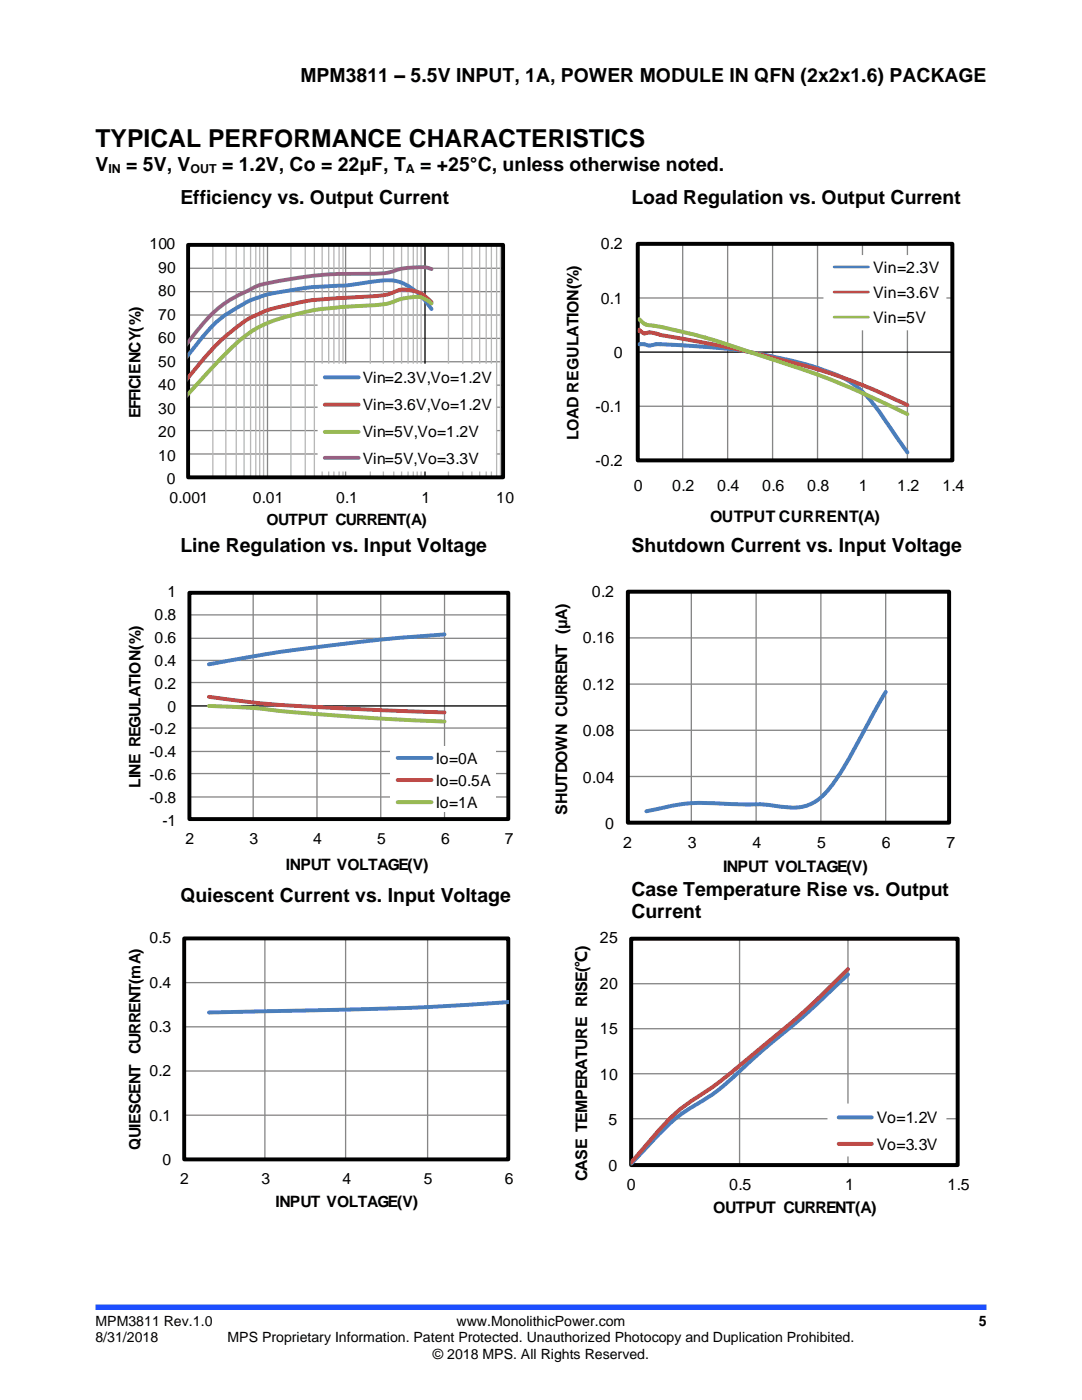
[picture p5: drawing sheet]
<svg xmlns="http://www.w3.org/2000/svg" width="216mm" height="279mm" viewBox="0 0 216 279" stroke-linecap="round" stroke-linejoin="round" font-family="sans-serif">
<path d="M19 260.9h177.8" fill="none" stroke="#1c4eff" stroke-width="1.1" stroke-linecap="butt"/>
<path d="M37.5 53.5h62.9M37.5 58.2h62.9M53.4 48.9v46.4M69 48.9v46.4M37.5 62.9h62.9M37.5 67.5h62.9M37.5 72.2h62.9M37.5 76.9h62.9M37.5 81.3h62.9M37.5 85.9h62.9M37.5 90.6h62.9M37.5 95.3v-46.4h62.9v46.4" fill="none" stroke="#868686" stroke-width=".26"/>
<g fill="none" stroke="#b7b7b7" stroke-width=".26">
<path d="M42.5 48.9v46.4M45.1 48.9v46.4M47.1 48.9v46.4M48.7 48.9v46.4M50 48.9v46.4M51 48.9v46.4M51.8 48.9v46.4M52.6 48.9v46.4M58.1 48.9v46.4M60.9 48.9v46.4M62.7 48.9v46.4M64.3 48.9v46.4"/>
<path d="M65.6 48.9v46.4M66.6 48.9v46.4M67.7 48.9v46.4M68.4 48.9v46.4M73.9 48.9v46.4M76.5 48.9v46.4M78.6 48.9v46.4M80.1 48.9v46.4M81.4 48.9v46.4M82.5 48.9v46.4M83.2 48.9v46.4M84 48.9v46.4"/>
<path d="M89.5 48.9v46.4M92.3 48.9v46.4M94.2 48.9v46.4M95.7 48.9v46.4M97 48.9v46.4M98.1 48.9v46.4M99.1 48.9v46.4M99.9 48.9v46.4"/>
</g>
<path d="M37.5 48.9h62.9v46.4h-62.9z" fill="none" stroke="#000" stroke-width=".78" stroke-linecap="butt"/>
<path d="M84.8 48.9v46.4M37.5 95.3h62.9" fill="none" stroke="#000" stroke-width=".26"/>
<path d="M86.1 61.7a11.9 11.9 0 0 0-7.5-5.7 52.9 52.9 0 0 0-9.8 1h-.9a65.2 65.2 0 0 0-15.7 2.1 27.4 27.4 0 0 0-13.7 10.5l-1.1 1.5" fill="none" stroke="#4a7ebb" stroke-width=".78"/>
<path d="M86.1 60.3a6.6 6.6 0 0 0-7-2.2 12.7 12.7 0 0 1-5.9 1.1l-5.3 .3a49.4 49.4 0 0 0-15.8 2.9 26.5 26.5 0 0 0-9.3 6.8l-5.4 6.4" fill="none" stroke="#be4b48" stroke-width=".78"/>
<path d="M86.1 60.6a4.5 4.5 0 0 0-4.3-1.2 15.1 15.1 0 0 0-4.4 1.2l-4.9 .4a54.1 54.1 0 0 0-20.1 3.9 33.4 33.4 0 0 0-9.7 8.1l-5.3 5.8" fill="none" stroke="#98b954" stroke-width=".78"/>
<path d="M86.1 53.7a6.5 6.5 0 0 0-3.7-.3 13.3 13.3 0 0 0-5 1l-4 .2a78 78 0 0 0-22 2.4l-1.2 .6a25.2 25.2 0 0 0-11.3 8.9l-1.5 2" fill="none" stroke="#7d60a0" stroke-width=".78"/>
<path d="M63.4 72.6h35.6v21.5h-35.6z" fill-rule="evenodd" fill="#fff"/>
<path d="M64.8 75.3h6.8" fill="none" stroke="#4a7ebb" stroke-width=".78"/>
<path d="M64.8 80.8h6.8" fill="none" stroke="#be4b48" stroke-width=".78"/>
<path d="M64.8 86.2h6.8" fill="none" stroke="#98b954" stroke-width=".78"/>
<path d="M64.8 91.4h6.8" fill="none" stroke="#7d60a0" stroke-width=".78"/>
<path d="M127.4 48.8h62.5v42.9h-62.5z" fill-rule="evenodd" fill="#fff"/>
<path d="M127.3 48.7h62.7v43.2h-62.7M127.3 59.5h62.7M136.2 48.7v43.2M145.2 48.7v43.2M154.2 48.7v43.2M163.1 48.7v43.2M172.1 48.7v43.2M181.1 48.7v43.2M127.3 81.1h62.7" fill="none" stroke="#868686" stroke-width=".26"/>
<path d="M127.3 48.7h62.7v43.2h-62.7z" fill="none" stroke="#000" stroke-width=".79" stroke-linecap="butt"/>
<path d="M127.3 48.7v43.2M127.3 70.3h62.7" fill="none" stroke="#000" stroke-width=".26"/>
<path d="M127.5 68.7h.8a3.9 3.9 0 0 0 2.8 0h1.3a113.1 113.1 0 0 1 27.6 3.8l1.1 .3a32.3 32.3 0 0 1 9.3 3.9 35.5 35.5 0 0 1 7.7 9.3l3 4.3" fill="none" stroke="#4a7ebb" stroke-width=".79"/>
<path d="M127.5 65.8v.3h.3l.8 .5M129.6 66.3l2.1 .5 7.1 1.3a228.4 228.4 0 0 1 29.1 7.1l6 2.4 7.2 3.2M129.6 66.4l-1 .1" fill="none" stroke="#be4b48" stroke-width=".79"/>
<path d="M127.5 63.7a3.3 3.3 0 0 0 2.9 1.3 126.5 126.5 0 0 1 21.3 5.9 172.4 172.4 0 0 1 29.4 11.8" fill="none" stroke="#98b954" stroke-width=".79"/>
<path d="M164.3 50.9h24.5v15h-24.5z" fill-rule="evenodd" fill="#fff"/>
<path d="M166.4 53.3h6.9" fill="none" stroke="#4a7ebb" stroke-width=".53"/>
<path d="M166.4 58.3h6.9" fill="none" stroke="#be4b48" stroke-width=".53"/>
<path d="M166.4 63.3h6.9" fill="none" stroke="#98b954" stroke-width=".53"/>
<g fill="none" stroke="#868686" stroke-width=".26">
<path d="M37.8 118.3h63.6v45.2h-63.6M50.5 118.3v45.2M63.2 118.3v45.2M76 118.3v45.2M88.7 118.3v45.2M37.8 122.7h63.6M37.8 127.4h63.6M37.8 131.8h63.6M37.8 136.2h63.6M37.8 145.3h63.6M37.8 150h63.6M37.8 154.4h63.6"/>
<path d="M37.8 159.1h63.6"/>
</g>
<path d="M37.8 118.3h63.6v45.2h-63.6z" fill="none" stroke="#000" stroke-width=".78" stroke-linecap="butt"/>
<path d="M37.8 118.3v45.2M37.8 140.9h63.6" fill="none" stroke="#000" stroke-width=".26"/>
<path d="M88.7 126.6l-1.1 .1a384.6 384.6 0 0 0-45.9 5.9" fill="none" stroke="#4a7ebb" stroke-width=".78"/>
<path d="M41.7 139.1l2 .2a216.3 216.3 0 0 0 25.4 2.1l19.6 .8" fill="none" stroke="#be4b48" stroke-width=".78"/>
<path d="M41.7 140.9a136.1 136.1 0 0 1 16.5 1.2l17.8 1.3 12.7 .6" fill="none" stroke="#98b954" stroke-width=".78"/>
<path d="M77.9 149.1h21.1v12.9h-21.1z" fill-rule="evenodd" fill="#fff"/>
<path d="M79.4 151.3h6.7M101.4 200l-19.8 1.1-39.9 1" fill="none" stroke="#4a7ebb" stroke-width=".78"/>
<path d="M79.4 155.7h6.7" fill="none" stroke="#be4b48" stroke-width=".78"/>
<path d="M79.4 160.1h6.7" fill="none" stroke="#98b954" stroke-width=".78"/>
<g fill="none" stroke="#868686" stroke-width=".26">
<path d="M125.3 118.1h64.1v46.1M137.9 118.1v46.1M150.9 118.1v46.1M163.8 118.1v46.1M176.7 118.1v46.1M125.3 136.5h64.1M125.3 127.3h64.1M125.3 155h64.1M125.3 145.7h64.1M36.8 187.3h64.6v44.1M36.8 196.1h64.6M52.9 187.3v44.1"/>
<path d="M69 187.3v44.1M85.3 187.3v44.1M125.9 187.3h65.2v45.2M125.9 196.3h65.2M147.6 187.3v45.2M169.2 187.3v45.2M36.8 204.9h64.6M36.8 213.7h64.6M125.9 205.3h65.2M125.9 214.3h65.2M36.8 222.6h64.6M125.9 223.3h65.2"/>
</g>
<path d="M125.3 118.1h64.1v46.1h-64.1zM125.9 187.3h65.2v45.2h-65.2z" fill="none" stroke="#000" stroke-width=".79" stroke-linecap="butt"/>
<path d="M125.3 118.1v46.1h64.1M36.8 187.3v44.1h64.6M125.9 187.3v45.2h65.2" fill="none" stroke="#000" stroke-width=".26"/>
<path d="M176.7 138.1l-3.2 5.7a92.9 92.9 0 0 1-8.1 13.6 8.9 8.9 0 0 1-9.1 3.7l-4.3-.6h-5.9a44.9 44.9 0 0 0-12 .3l-5.1 1.1M169.2 194.5a198.6 198.6 0 0 1-17.3 15.3l-3.9 3.6a44.3 44.3 0 0 1-10.8 8.1 53.3 53.3 0 0 0-9.7 9.1l-1.6 1.7" fill="none" stroke="#4a7ebb" stroke-width=".79"/>
<path d="M36.8 187.3h64.6v44.1h-64.6z" fill="none" stroke="#000" stroke-width=".78" stroke-linecap="butt"/>
<path d="M169.2 193.4a191.3 191.3 0 0 1-19.7 17.6l-3.9 3.3a80.1 80.1 0 0 1-8.4 6 55.5 55.5 0 0 0-9.7 9.9l-1.6 1.8" fill="none" stroke="#be4b48" stroke-width=".79"/>
<path d="M165.1 220.2h23.8v10.6h-23.8z" fill-rule="evenodd" fill="#fff"/>
<path d="M167.4 223h6.5" fill="none" stroke="#4a7ebb" stroke-width=".79"/>
<path d="M167.4 228.3h6.5" fill="none" stroke="#be4b48" stroke-width=".79"/>
<text font-size="4.9" x="19" y="29.4">TYPICAL PERFORMANCE CHARACTERISTICS</text>
<g font-size="3.9">
<text x="60" y="16.3">MPM3811 – 5.5V INPUT, 1A, POWER MODULE IN QFN (2x2x1.6) PACKAGE</text>
<text x="19" y="34.1">V</text>
<text x="25.2" y="34.1">= 5V, V</text>
<text x="44.3" y="34.1">= 1.2V, Co = 22μF, T</text>
<text x="83.8" y="34.1">= +25°C, unless otherwise noted.</text>
<text x="36" y="40.7">Efficiency vs. Output Current</text>
<text x="126" y="40.7">Load Regulation vs. Output Current</text>
<text x="36" y="110.1">Line Regulation vs. Input Voltage</text>
<text x="126" y="110.1">Shutdown Current vs. Input Voltage</text>
<text x="36" y="180">Quiescent Current vs. Input Voltage</text>
<text x="126" y="178.8">Case Temperature Rise vs. Output</text>
<text x="126" y="183.2">Current</text>
</g>
<g font-size="3.2">
<text x="119.9" y="49.8">0.2</text>
<text x="174.2" y="54.4">Vin=2.3V</text>
<text x="174.2" y="59.5">Vin=3.6V</text>
<text x="119.9" y="60.6">0.1</text>
<text x="174.2" y="64.5">Vin=5V</text>
<text x="122.5" y="71.4">0</text>
<text x="118.8" y="82.2">-0.1</text>
<text x="115.4" y="87.9" transform="rotate(-90 115.4 87.9)">LOAD REGULATION(%)</text>
<text x="118.8" y="93">-0.2</text>
<text x="126.5" y="98">0</text>
<text x="134.1" y="98">0.2</text>
<text x="143.1" y="98">0.4</text>
<text x="152.1" y="98">0.6</text>
<text x="161.1" y="98">0.8</text>
<text x="171.4" y="98">1</text>
<text x="179" y="98">1.2</text>
<text x="188" y="98">1.4</text>
<text x="141.7" y="104.3">OUTPUT CURRENT(A)</text>
<text x="118.1" y="119.1">0.2</text>
<text x="116.3" y="128.4">0.16</text>
<text x="116.3" y="137.7">0.12</text>
<text x="116.3" y="146.9">0.08</text>
<text x="116.3" y="156.2">0.04</text>
<text x="113.2" y="162.6" transform="rotate(-90 113.2 162.6)">SHUTDOWN CURRENT (μA)</text>
<text x="120.7" y="165.4">0</text>
<text x="124.3" y="169.2">2</text>
<text x="137.3" y="169.2">3</text>
<text x="150.2" y="169.2">4</text>
<text x="163.1" y="169.2">5</text>
<text x="176" y="169.2">6</text>
<text x="188.9" y="169.2">7</text>
<text x="144.3" y="174.1">INPUT VOLTAGE(V)</text>
<text x="119.7" y="188.3">25</text>
<text x="119.7" y="197.4">20</text>
<text x="119.7" y="206.4">15</text>
<text x="119.7" y="215.5">10</text>
<text x="121.4" y="224.6">5</text>
<text x="174.9" y="224.2">Vo=1.2V</text>
<text x="121.4" y="233.7">0</text>
<text x="174.9" y="229.5">Vo=3.3V</text>
<text x="117.1" y="235.7" transform="rotate(-90 117.1 235.7)">CASE TEMPERATURE RISE(℃)</text>
<text x="125.1" y="237.5">0</text>
<text x="145.5" y="237.5">0.5</text>
<text x="168.6" y="237.5">1</text>
<text x="189.1" y="237.5">1.5</text>
<text x="142.3" y="242.1">OUTPUT CURRENT(A)</text>
</g>
<g font-size="3.1">
<text x="29.8" y="49.8">100</text>
<text x="31.6" y="59.2">80</text>
<text x="31.6" y="54.5">90</text>
<text x="31.6" y="63.8">70</text>
<text x="31.6" y="68.5">60</text>
<text x="31.6" y="77.9">40</text>
<text x="31.6" y="73.2">50</text>
<text x="72.4" y="76.5">Vin=2.3V,Vo=1.2V</text>
<text x="28" y="83.4" transform="rotate(-90 28 83.4)">EFFICIENCY(%)</text>
<text x="31.6" y="82.6">30</text>
<text x="72.4" y="81.9">Vin=3.6V,Vo=1.2V</text>
<text x="31.6" y="87.3">20</text>
<text x="72.4" y="87.3">Vin=5V,Vo=1.2V</text>
<text x="31.6" y="91.9">10</text>
<text x="72.4" y="92.7">Vin=5V,Vo=3.3V</text>
<text x="33.3" y="96.6">0</text>
<text x="33.8" y="100.3">0.001</text>
<text x="50.4" y="100.3">0.01</text>
<text x="67.1" y="100.3">0.1</text>
<text x="84.1" y="100.3">1</text>
<text x="99" y="100.3">10</text>
<text x="53.2" y="104.9">OUTPUT CURRENT(A)</text>
<text x="33.5" y="119.2">1</text>
<text x="30.8" y="123.8">0.8</text>
<text x="30.8" y="128.3">0.6</text>
<text x="30.8" y="137.5">0.2</text>
<text x="30.8" y="132.9">0.4</text>
<text x="33.5" y="142">0</text>
<text x="29.8" y="146.6">-0.2</text>
<text x="29.8" y="155.7">-0.6</text>
<text x="29.8" y="151.1">-0.4</text>
<text x="87" y="152.4">Io=0A</text>
<text x="28" y="157.2" transform="rotate(-90 28 157.2)">LINE REGULATION(%)</text>
<text x="29.8" y="160.2">-0.8</text>
<text x="87" y="156.8">Io=0.5A</text>
<text x="87" y="161.2">Io=1A</text>
<text x="32.4" y="164.8">-1</text>
<text x="37" y="168.5">2</text>
<text x="49.8" y="168.5">3</text>
<text x="57.1" y="173.7">INPUT VOLTAGE(V)</text>
<text x="62.5" y="168.5">4</text>
<text x="75.3" y="168.5">5</text>
<text x="88" y="168.5">6</text>
<text x="100.8" y="168.5">7</text>
<text x="29.8" y="188.2">0.5</text>
<text x="29.8" y="197.1">0.4</text>
<text x="29.8" y="206">0.3</text>
<text x="29.8" y="214.8">0.2</text>
<text x="29.8" y="223.7">0.1</text>
<text x="28" y="229.5" transform="rotate(-90 28 229.5)">QUIESCENT CURRENT(mA)</text>
<text x="32.4" y="232.6">0</text>
<text x="36" y="236.3">2</text>
<text x="52.2" y="236.3">3</text>
<text x="68.4" y="236.3">4</text>
<text x="84.6" y="236.3">5</text>
<text x="100.8" y="236.3">6</text>
<text x="55" y="240.8">INPUT VOLTAGE(V)</text>
</g>
<g font-size="2.8">
<text x="19" y="264.7">MPM3811 Rev.1.0</text>
<text x="19" y="267.9">8/31/2018</text>
<text x="45.4" y="267.9">MPS Proprietary Information. Patent Protected. Unauthorized Photocopy and Duplication Prohibited.</text>
<text x="91.1" y="264.7">www.MonolithicPower.com</text>
<text x="195.3" y="264.7">5</text>
<text x="86.4" y="271.2">© 2018 MPS. All Rights Reserved.</text>
</g>
<g font-size="2.5">
<text x="21.6" y="34.5">IN</text>
<text x="38" y="34.5">OUT</text>
<text x="81" y="34.5">A</text>
</g>
</svg>
